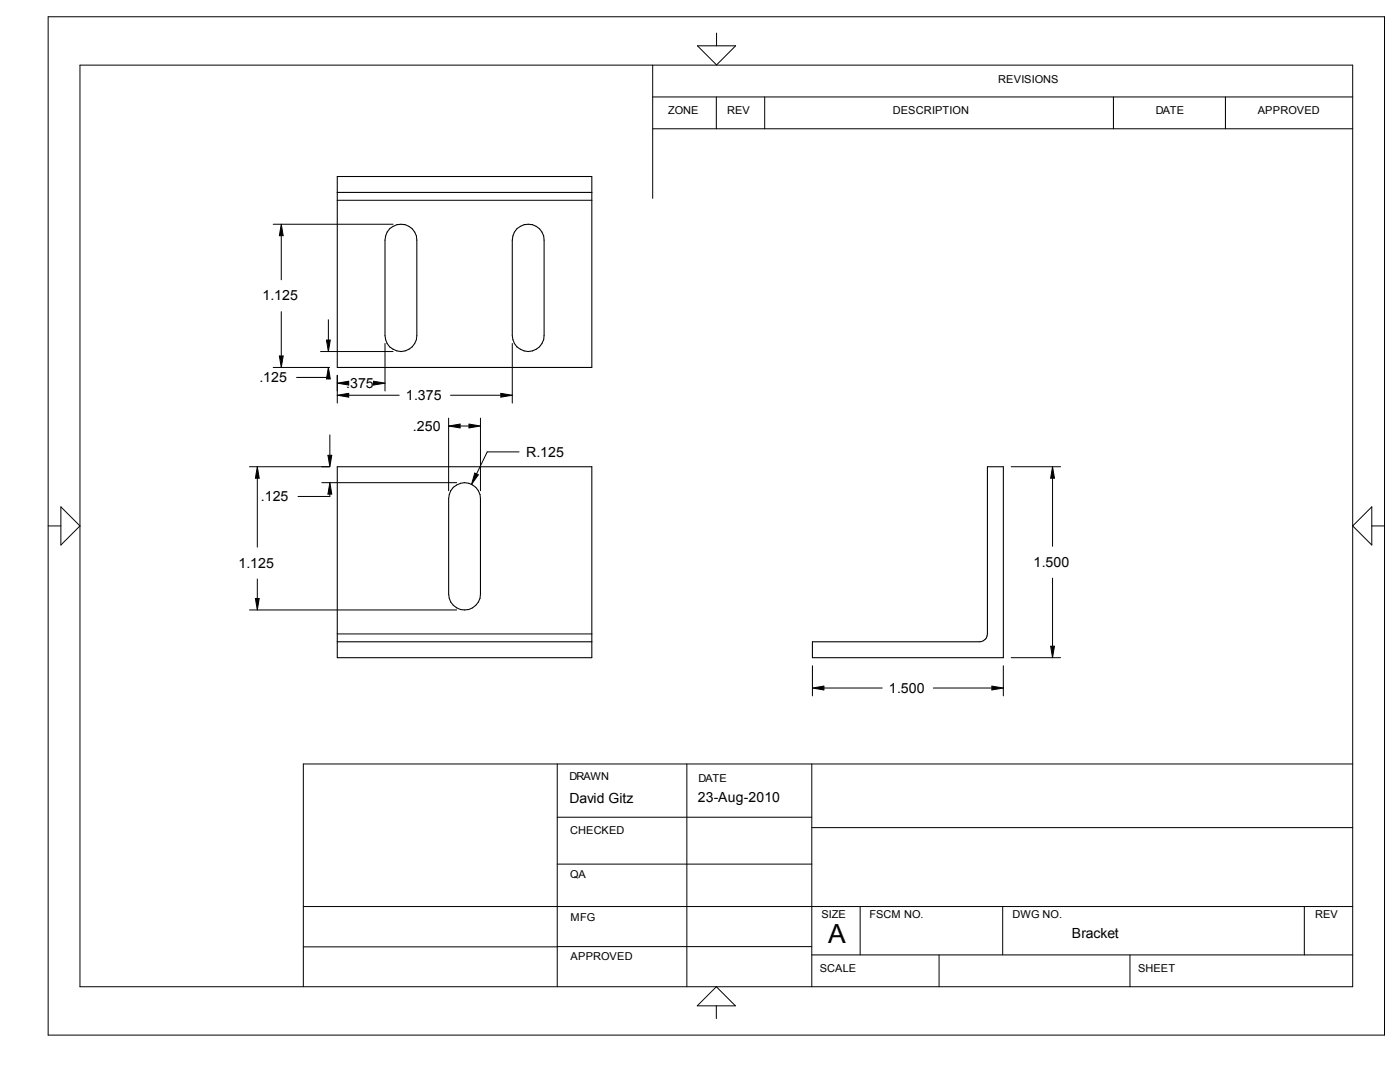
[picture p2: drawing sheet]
<svg xmlns="http://www.w3.org/2000/svg" width="279mm" height="216mm" viewBox="0 0 279 216" stroke-linecap="round" stroke-linejoin="round" font-family="sans-serif">
<g fill="none" stroke="#000" stroke-width=".2">
<path d="M9.6 3.3h266.7v203.2h-266.7zM16 13h254v183.9h-254zM130.3 19.3h139.7M130.3 13v26.6M139.2 9.1h7.6l-3.8 3.9zM143 19.3v6.4M143 6.6v2.5M152.6 19.3v6.4M222.2 19.3v6.4M244.6 19.3v6.4M67.3 40h50.8M130.3 25.7h139.7"/>
<path d="M54.5 44.7h23.9M56.1 47v8.8M56.1 44.7l.4 2.3h-.7zM54.5 73.3h11.2M55.8 71h.7l-.4 2.3zM56.1 62.2v8.8M59.2 75.3h6.3v.3M64 70.1h14.4M65.2 67.9h.7l-.4 2.2zM65.5 73.3l.4 2.3h-.7zM65.5 63.8v4.1M67.3 74.9v5.5"/>
<path d="M67.3 76.5l2.3-.4v.7zM67.3 78.9l2.3-.4v.7zM69.6 78.9h10.1M74.5 76.1l2.3 .4-2.3 .3zM76.8 68.5v9.5M89.9 78.9h10M99.9 78.5l2.3 .4-2.3 .3zM102.2 68.5v11.9M49.8 93.1h15.9M51.4 93.1l.3 2.3h-.7zM51.4 95.4v13.8M64.2 96.3h26.9"/>
<path d="M65.4 90.8h.8l-.4 2.3zM65.8 98.6v.5h-6.3M65.8 86.8v4M65.8 96.3l.4 2.3h-.8zM89.5 83.4v14.5M89.5 85l2.3-.4v.8zM89.5 85h.3M91.8 85h1.8M93.6 84.6l2.3 .4-2.3 .4zM94.7 94.4l.8 .3-1.4 1.9zM95.9 83.4v14.5M103.6 90.2h-6.4l-2.1 4.4"/>
<path d="M201.8 93.1h9.9M210.1 93.1l.3 2.3h-.7zM210.1 95.4v13.6M9.6 104.9h2.5M12.1 101.1l3.9 3.8-3.9 3.9zM51 119.4h.7l-.3 2.3zM51.4 115.5v3.9M210.1 115.4v13.5M273.8 101.1v7.7l-3.8-3.9zM273.8 104.9h2.5M49.8 121.7h41.3M67.3 126.5h50.8"/>
<path d="M162.1 132.8v6.1M162.1 137.3l2.3-.4v.8zM164.4 137.3h11.7M186.3 137.3h11.7M198 136.9l2.2 .4-2.2 .4zM200.2 132.8v6.1M201.8 131.2h9.9M209.7 128.9h.7l-.3 2.3zM111.2 152.4v44.5M137.1 152.4v44.5M162 152.4v44.5M270 152.4h-209.5v44.5"/>
<path d="M111.2 172.4h50.8M111.2 163.1h50.8M162 165.1h108M60.5 188.9h50.7M60.5 180.9h209.5M111.2 188.9h50.8M143 196.9l3.8 3.8h-7.7zM162 190.5h108M171.7 180.9v9.6M187.4 190.5v6.4M200.1 180.9v9.6M225.5 190.5v6.4"/>
<path d="M260.3 180.9v9.6M143 200.7v2.5"/>
</g>
<path d="M67.3 35.2h50.8v38.1h-50.8zM67.3 38.4h50.8M77.8 45.6a3.2 3.2 0 0 1 3.4-.6 3.2 3.2 0 0 1 2 2.9v19.1a3.2 3.2 0 0 1-3.2 3.1 3.2 3.2 0 0 1-3.2-3.1v-19.1l.5-1.6zM103.2 45.6a3.2 3.2 0 0 1 3.4-.6 3.2 3.2 0 0 1 2 2.9v19.1a3.2 3.2 0 0 1-3.2 3.1 3.2 3.2 0 0 1-3.2-3.1v-19.1l.5-1.6zM67.3 93.1h50.8v38.1h-50.8zM90.5 97.2a3.2 3.2 0 0 1 3.4-.6 3.2 3.2 0 0 1 2 2.9v19a3.2 3.2 0 0 1-3.2 3.2 3.2 3.2 0 0 1-3.2-3.2v-19l.5-1.6zM197.1 93.1h3.1v38.1h-38.1v-3.1h33.4a1.59 1.59 0 0 0 1.6-1.6zM67.3 128.1h50.8" fill="none" stroke="#000" stroke-width=".21"/>
<g fill="#000">
<path d="M55.8 44.8h.7v2.2h-.7zM55.8 71h.7v2.3h-.7zM65.2 67.9h.7v2.2h-.7zM65.2 73.4h.7v2.2h-.7zM67.3 76.1h2.3v.7h-2.3zM67.3 78.5h2.3v.7h-2.3zM74.5 76.1h2.3v.7h-2.3zM99.9 78.5h2.3v.7h-2.3zM51 93.2h.7v2.2h-.7zM65.4 90.8h.8v2.3h-.8zM65.5 96.4h.7v2.2h-.7zM89.5 84.7h2.3v.7h-2.3z"/>
<path d="M93.6 84.7h2.3v.7h-2.3zM94.1 94.4h1.4v2.2h-1.4zM209.7 93.2h.7v2.2h-.7zM51 119.4h.7v2.3h-.7zM162.1 136.9h2.3v.8h-2.3zM198 136.9h2.2v.8h-2.2zM209.7 128.9h.7v2.3h-.7z"/>
</g>
<text font-size="5.3" x="165.3" y="188.3">A</text>
<g font-size="2.8">
<text x="52.4" y="59.9">1.125</text>
<text x="51.8" y="76.2">.125</text>
<text x="69.1" y="77.4">.375</text>
<text x="81" y="79.8">1.375</text>
<text x="82.4" y="85.9">.250</text>
<text x="105" y="91.1">R.125</text>
<text x="52.1" y="100">.125</text>
<text x="47.6" y="113.3">1.125</text>
<text x="206.3" y="113.1">1.500</text>
<text x="177.4" y="138.2">1.500</text>
<text x="113.7" y="160.2">David Gitz</text>
<text x="139.3" y="160.1">23-Aug-2010</text>
<text x="213.9" y="187.2">Bracket</text>
</g>
<g font-size="2.2">
<text x="199.2" y="16.6">REVISIONS</text>
<text x="133.3" y="22.8">ZONE</text>
<text x="145.1" y="22.8">REV</text>
<text x="178.2" y="22.8">DESCRIPTION</text>
<text x="230.7" y="22.8">DATE</text>
<text x="251" y="22.8">APPROVED</text>
<text x="113.7" y="155.7">DRAWN</text>
<text x="139.4" y="156">DATE</text>
<text x="113.8" y="166.3">CHECKED</text>
<text x="113.8" y="175.2">QA</text>
<text x="113.9" y="183.7">MFG</text>
<text x="164" y="183.2">SIZE</text>
<text x="173.5" y="183.2">FSCM NO.</text>
<text x="202.1" y="183.2">DWG NO.</text>
<text x="262.5" y="183.2">REV</text>
<text x="113.9" y="191.6">APPROVED</text>
<text x="163.6" y="193.9">SCALE</text>
<text x="227.1" y="193.9">SHEET</text>
</g>
</svg>
